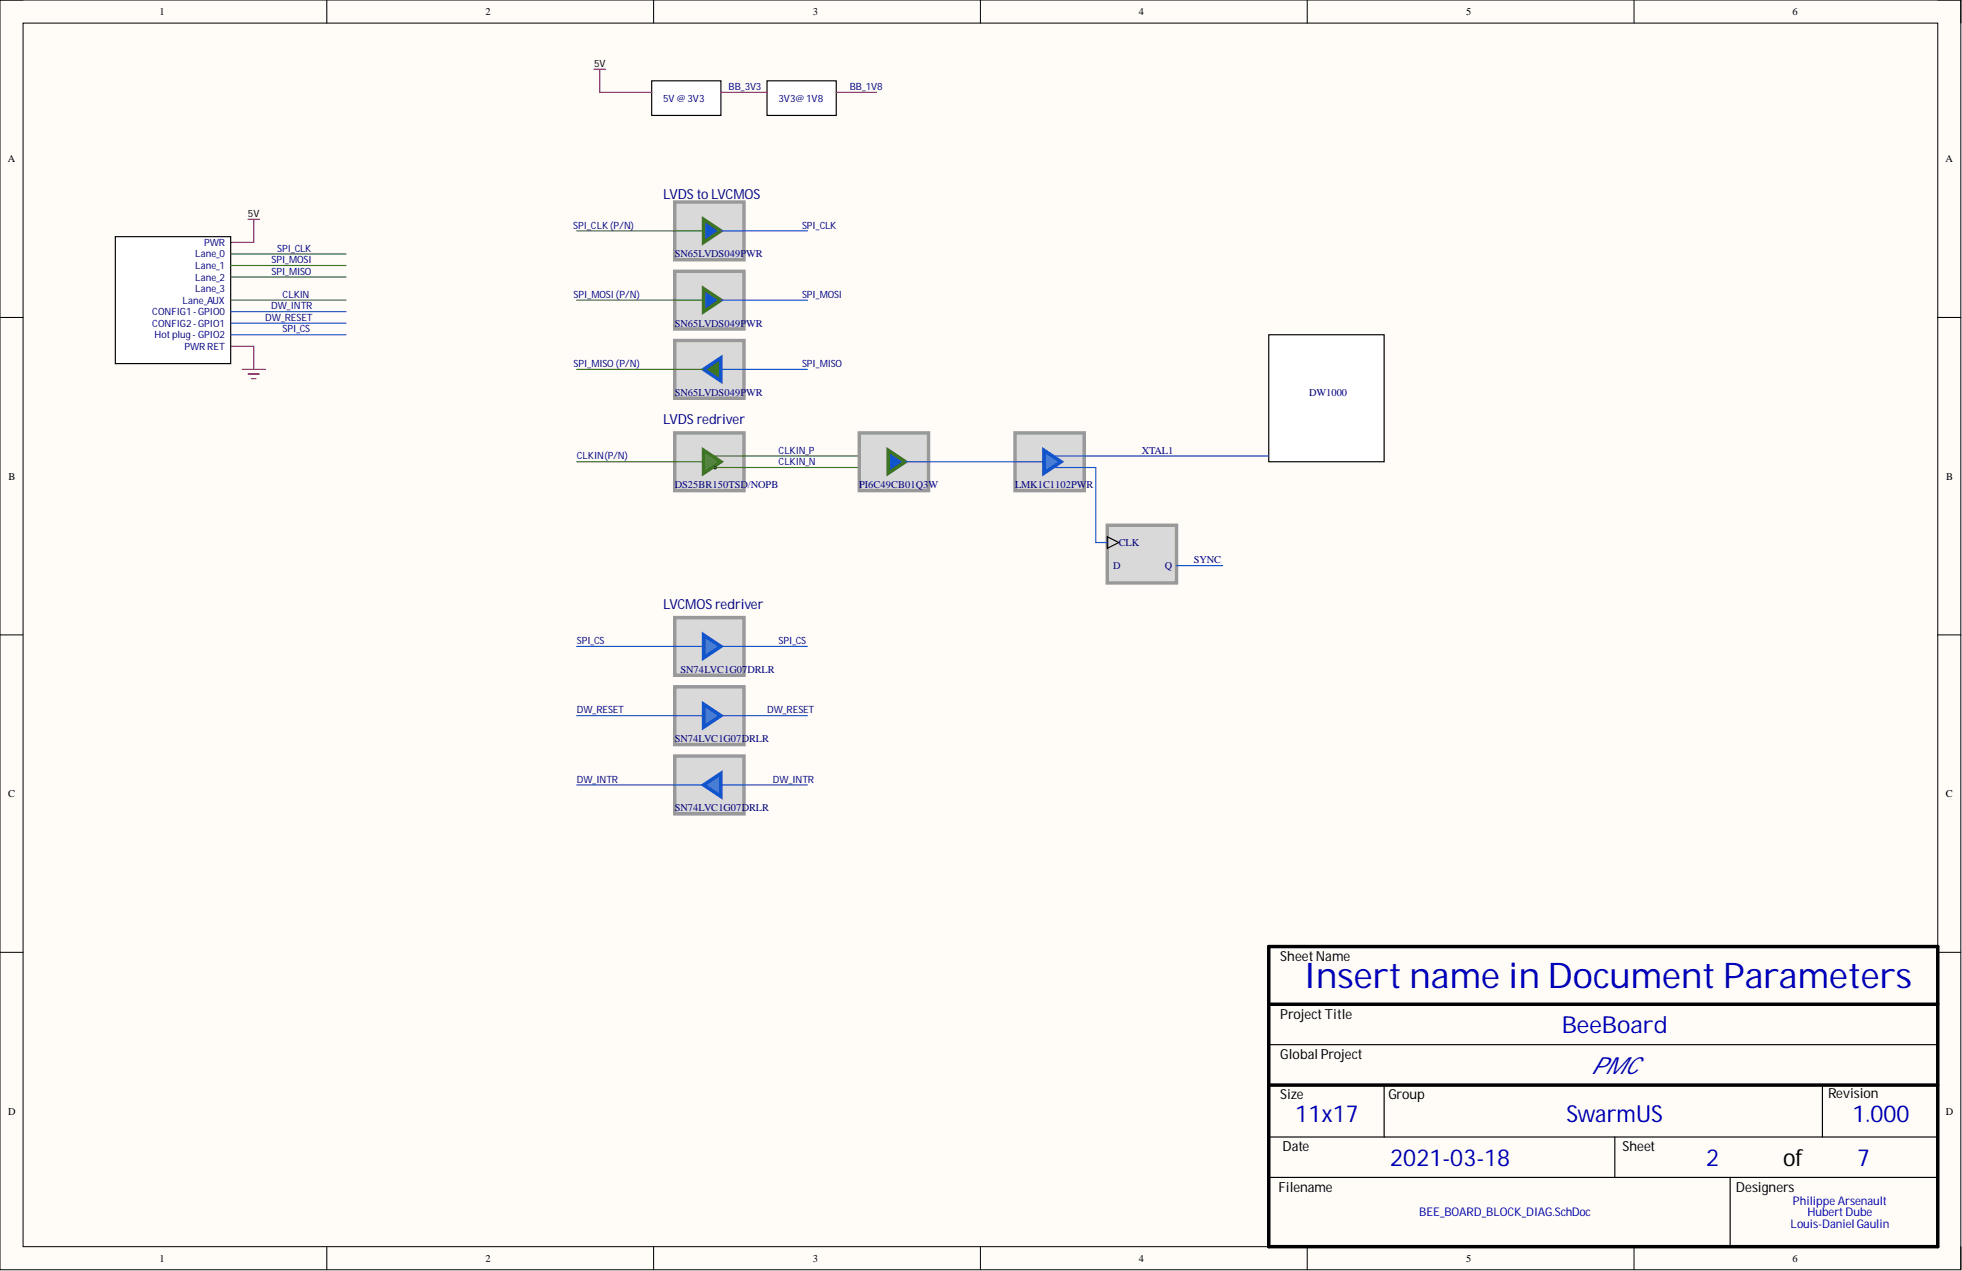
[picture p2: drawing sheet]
<svg xmlns="http://www.w3.org/2000/svg" width="431mm" height="279mm" viewBox="0 0 431 279" stroke-linecap="round" stroke-linejoin="round" font-family="sans-serif">
<path d="M0 0h431.2v279.1h-431.2z" fill-rule="evenodd" fill="#fffcf8"/>
<path d="M0 0h431.2v279.1h-431.2z" fill="none" stroke="#000" stroke-width=".22"/>
<path d="M5.1 5.1h421v269h-421z" fill-rule="evenodd" fill="#fffcf8"/>
<g fill="none" stroke="#000" stroke-width=".22">
<path d="M0 0h5.1M5.1 5.1h421v269h-421zM71.9 0v5.1M143.7 0v5.1M215.6 0v5.1M287.5 0v5.1M359.3 0v5.1M426.1 0h5.1v5.1M0 69.8h5.1M426.1 69.8h5.1M0 139.6h5.1M426.1 139.6h5.1"/>
<path d="M0 209.3h5.1M426.1 209.3h5.1M71.9 274.1v5M143.7 274.1v5M215.6 274.1v5M287.5 274.1v5M359.3 274.1v5M431.2 274.1v5"/>
</g>
<path d="M279 208.1h147.1v66h-147.1zM279 220.8h147.1M279 238.5h147.1" fill="none" stroke="#000" stroke-width=".76"/>
<path d="M279 229.6h147.1M304.4 238.5v11.4M400.8 238.5v11.4M279 249.9h147.1M279 258.8h147.1M355.1 249.9v8.9M380.5 258.8v15.3" fill="none" stroke="#000" stroke-width=".25"/>
<path d="M54.5 48.2h2.6M55.8 48.2v5.1h-5.1M50.7 76.1h5.1v5.1M53.3 81.2h5M54.5 82.2h2.6M55.3 83.2h1" fill="none" stroke="#f00" stroke-width=".25"/>
<path d="M25.4 52h25.3v27.9h-25.3z" fill-rule="evenodd" fill="#fff"/>
<path d="M25.4 52h25.3v27.9h-25.3z" fill="none" stroke="#000" stroke-width=".25"/>
<path d="M50.7 55.8h25.4M50.7 58.4h25.4M50.7 66h25.4" fill="none" stroke="#38761d" stroke-width=".25"/>
<path d="M50.7 68.5h25.4M50.7 73.6h25.4M50.7 71.1h25.4" fill="none" stroke="#15c" stroke-width=".25"/>
<path d="M148.4 44.4h15.2v12.7h-15.2z" fill-rule="evenodd" fill="#d9d9d9"/>
<path d="M148.4 44.4h15.2v12.7h-15.2z" fill="none" stroke="#999" stroke-width=".76"/>
<path d="M154.7 48.2l3.8 2.6-3.8 2.5z" fill="#15c"/>
<path d="M154.7 48.2l3.8 2.6-3.8 2.5z" fill="none" stroke="#38761d" stroke-width=".76"/>
<path d="M148.4 59.6h15.2v12.7h-15.2z" fill-rule="evenodd" fill="#d9d9d9"/>
<path d="M148.4 59.6h15.2v12.7h-15.2z" fill="none" stroke="#999" stroke-width=".76"/>
<path d="M154.7 63.4l3.8 2.6-3.8 2.5z" fill="#15c"/>
<path d="M154.7 63.4l3.8 2.6-3.8 2.5z" fill="none" stroke="#38761d" stroke-width=".76"/>
<path d="M126.8 66h27.9" fill="none" stroke="#38761d" stroke-width=".25"/>
<path d="M148.4 74.9h15.2v12.6h-15.2z" fill-rule="evenodd" fill="#d9d9d9"/>
<path d="M148.4 74.9h15.2v12.6h-15.2z" fill="none" stroke="#999" stroke-width=".76"/>
<path d="M154.7 81.2l3.8-2.5v5z" fill="#38761d"/>
<path d="M154.7 81.2l3.8-2.5v5z" fill="none" stroke="#15c" stroke-width=".76"/>
<path d="M126.8 50.8h27.9M50.7 60.9h25.4M126.8 81.2h27.9" fill="none" stroke="#38761d" stroke-width=".25"/>
<path d="M158.5 50.8h19M158.5 66h19M158.5 81.2h19" fill="none" stroke="#15c" stroke-width=".25"/>
<path d="M279 73.6h25.4v27.9h-25.4z" fill-rule="evenodd" fill="#fff"/>
<path d="M279 73.6h25.4v27.9h-25.4z" fill="none" stroke="#000" stroke-width=".25"/>
<path d="M148.4 135.8h15.2v12.6h-15.2z" fill-rule="evenodd" fill="#d9d9d9"/>
<path d="M148.4 135.8h15.2v12.6h-15.2z" fill="none" stroke="#999" stroke-width=".76"/>
<path d="M154.7 139.6l3.8 2.5-3.8 2.5z" fill="#3c78d8"/>
<path d="M154.7 139.6l3.8 2.5-3.8 2.5z" fill="none" stroke="#15c" stroke-width=".76"/>
<path d="M148.4 166.2h15.2v12.7h-15.2z" fill-rule="evenodd" fill="#d9d9d9"/>
<path d="M148.4 166.2h15.2v12.7h-15.2z" fill="none" stroke="#999" stroke-width=".76"/>
<path d="M154.7 172.6l3.8-2.6v5.1z" fill="#3c78d8"/>
<path d="M154.7 172.6l3.8-2.6v5.1z" fill="none" stroke="#15c" stroke-width=".76"/>
<path d="M148.4 151h15.2v12.7h-15.2z" fill-rule="evenodd" fill="#d9d9d9"/>
<path d="M148.4 151h15.2v12.7h-15.2z" fill="none" stroke="#999" stroke-width=".76"/>
<path d="M154.7 154.8l3.8 2.5-3.8 2.6z" fill="#3c78d8"/>
<path d="M154.7 154.8l3.8 2.5-3.8 2.6z" fill="none" stroke="#15c" stroke-width=".76"/>
<path d="M126.8 157.3h27.9M126.8 142.1h27.9M158.5 157.3h19M158.5 142.1h19M126.8 172.6h27.9M158.5 172.6h19" fill="none" stroke="#15c" stroke-width=".25"/>
<path d="M143.3 17.8h15.2v7.6h-15.2z" fill-rule="evenodd" fill="#fff"/>
<path d="M143.3 17.8h15.2v7.6h-15.2z" fill="none" stroke="#000" stroke-width=".25"/>
<path d="M168.7 17.8h15.2v7.6h-15.2z" fill-rule="evenodd" fill="#fff"/>
<path d="M168.7 17.8h15.2v7.6h-15.2z" fill="none" stroke="#000" stroke-width=".25"/>
<path d="M130.6 15.2h2.6M131.9 15.2v5.1h11.4M158.5 20.3h10.2M183.9 20.3h8.9" fill="none" stroke="#f00" stroke-width=".25"/>
<path d="M148.4 95.2h15.2v12.6h-15.2z" fill-rule="evenodd" fill="#d9d9d9"/>
<path d="M148.4 95.2h15.2v12.6h-15.2z" fill="none" stroke="#999" stroke-width=".76"/>
<path d="M154.7 99l3.8 2.5-3.8 2.5z" fill="#6aa84f"/>
<path d="M154.7 99l3.8 2.5-3.8 2.5z" fill="none" stroke="#38761d" stroke-width=".76"/>
<path d="M126.8 101.5h27.9M157.3 100.2h31.7M157.8 102.8h37.5" fill="none" stroke="#38761d" stroke-width=".25"/>
<circle cx="157.3" cy="102.8" r=".27" fill="none" stroke="#274e13" stroke-width=".25"/>
<path d="M189 95.2h15.2v12.6h-15.2z" fill-rule="evenodd" fill="#d9d9d9"/>
<path d="M189 95.2h15.2v12.6h-15.2z" fill="none" stroke="#999" stroke-width=".76"/>
<path d="M195.3 99l3.8 2.5-3.8 2.5z" fill="#15c"/>
<path d="M195.3 99l3.8 2.5-3.8 2.5z" fill="none" stroke="#38761d" stroke-width=".76"/>
<path d="M223.2 95.2h15.2v12.6h-15.2z" fill-rule="evenodd" fill="#d9d9d9"/>
<path d="M223.2 95.2h15.2v12.6h-15.2z" fill="none" stroke="#999" stroke-width=".76"/>
<path d="M229.5 99l3.9 2.5-3.9 2.5z" fill="#3c78d8"/>
<path d="M229.5 99l3.9 2.5-3.9 2.5z" fill="none" stroke="#15c" stroke-width=".76"/>
<path d="M199.1 101.5h30.4M232.1 100.2h46.9M232.1 102.8h8.9v16.5" fill="none" stroke="#15c" stroke-width=".25"/>
<path d="M243.5 115.5h15.2v12.6h-15.2z" fill-rule="evenodd" fill="#d9d9d9"/>
<path d="M243.5 115.5h15.2v12.6h-15.2z" fill="none" stroke="#999" stroke-width=".76"/>
<path d="M243.5 118l2.5 1.3-2.5 1.2z" fill="none" stroke="#000" stroke-width=".25"/>
<path d="M241 119.3h2.5M258.7 124.3h10.2" fill="none" stroke="#15c" stroke-width=".25"/>
<text font-size="7.8" fill="#0000bf" x="286.7" y="217.3">Insert name in Document Parameters</text>
<g font-size="5.2" fill="#0000bf">
<text x="343.4" y="227.1">BeeBoard</text>
<text x="349.9" y="236">PMC</text>
<text x="284.8" y="246.7">11x17</text>
<text x="344.4" y="246.7">SwarmUS</text>
<text x="407.3" y="246.7">1.000</text>
<text x="305.7" y="256.3">2021-03-18</text>
<text x="375.2" y="256.3">2</text>
<text x="408.4" y="256.3">7</text>
</g>
<text font-size="5.2" x="392.1" y="256.3">of</text>
<g font-size="3" fill="#000080">
<text x="145.8" y="43.7">LVDS to LVCMOS</text>
<text x="145.8" y="93.2">LVDS redriver</text>
<text x="145.8" y="133.8">LVCMOS redriver</text>
</g>
<g font-size="3">
<text x="281.5" y="211.2">SheetName</text>
<text x="281.5" y="223.9">Project Title</text>
<text x="281.5" y="232.8">Global Project</text>
<text x="281.5" y="241.7">Size</text>
<text x="305.3" y="241.7">Group</text>
<text x="402" y="241.4">Revision</text>
<text x="282" y="253.1">Date</text>
<text x="356.8" y="253.1">Sheet</text>
<text x="281.1" y="262">Filename</text>
<text x="381.7" y="262">Designers</text>
</g>
<g font-size="2.6" fill="#0000bf">
<text x="312.1" y="267.4">BEE_BOARD_BLOCK_DIAG.SchDoc</text>
<text x="393.7" y="269.9">Louis-DanielGaulin</text>
<text x="394.2" y="264.8">Philippe Arsenault</text>
<text x="397.5" y="267.4">Hubert Dube</text>
</g>
<g font-size="2.3">
<text x="35.1" y="3.3">1</text>
<text x="106.8" y="3.3">2</text>
<text x="178.7" y="3.3">3</text>
<text x="250.4" y="3.3">4</text>
<text x="322.4" y="3.3">5</text>
<text x="394.2" y="3.3">6</text>
<text x="1.7" y="35.7">A</text>
<text x="427.8" y="35.7">A</text>
<text x="1.9" y="105.5">B</text>
<text x="428" y="105.5">B</text>
<text x="1.8" y="175.3">C</text>
<text x="427.9" y="175.3">C</text>
<text x="1.8" y="245">D</text>
<text x="427.9" y="245">D</text>
<text x="35.1" y="277.4">1</text>
<text x="106.8" y="277.4">2</text>
<text x="178.7" y="277.4">3</text>
<text x="250.4" y="277.4">4</text>
<text x="322.4" y="277.4">5</text>
<text x="394.2" y="277.4">6</text>
</g>
<g font-size="2.3" fill="#000080">
<text x="148.4" y="56.6">SN65LVDS049PWR</text>
<text x="148.4" y="71.8">SN65LVDS049PWR</text>
<text x="148.4" y="87">SN65LVDS049PWR</text>
<text x="287.9" y="87">DW1000</text>
<text x="251.1" y="99.7">XTAL1</text>
<text x="148.4" y="107.3">DS25BR150TSD/NOPB</text>
<text x="189" y="107.3">PI6C49CB01Q3</text>
<text x="204.2" y="107.3">W</text>
<text x="223.2" y="107.3">LMK1C1102PW</text>
<text x="238.9" y="107.3">R</text>
<text x="244.8" y="125.1">D</text>
<text x="246" y="120">CLK</text>
<text x="256.2" y="125.1">Q</text>
<text x="262.5" y="123.8">SYNC</text>
<text x="149.6" y="147.9">SN74LVC1G07DRLR</text>
<text x="148.4" y="163.2">SN74LVC1G07DRLR</text>
<text x="148.4" y="178.4">SN74LVC1G07DRLR</text>
</g>
<g font-size="2.2">
<text x="130.6" y="14.7">5V</text>
<text x="54.5" y="47.7">5V</text>
</g>
<g font-size="2.2" fill="#000080">
<text x="145.8" y="22.3">5V @ 3V3</text>
<text x="160.2" y="19.8">BB_3V3</text>
<text x="171.2" y="22.3">3V3@ 1V8</text>
<text x="186.8" y="19.8">BB_1V8</text>
<text x="126.1" y="50.2">SPI_CLK(P/N)</text>
<text x="176.4" y="50.2">SPI_CLK</text>
<text x="42.9" y="56.6">Lane_0</text>
<text x="42.9" y="59.1">Lane_1</text>
<text x="44.9" y="54.1">PWR</text>
<text x="59.7" y="57.9">SPI_MOSI</text>
<text x="61" y="55.3">SPI_CLK</text>
<text x="42.9" y="61.7">Lane_2</text>
<text x="42.9" y="64.2">Lane_3</text>
<text x="59.7" y="60.4">SPI_MISO</text>
<text x="62.1" y="65.5">CLKIN</text>
<text x="126.1" y="65.5">SPI_MOSI(P/N)</text>
<text x="176.4" y="65.5">SPI_MOSI</text>
<text x="33.5" y="69.3">CONFIG1-GPIO0</text>
<text x="33.5" y="71.8">CONFIG2-GPIO1</text>
<text x="40.2" y="66.7">Lane_AUX</text>
<text x="58.3" y="70.5">DW_RESET</text>
<text x="59.6" y="68">DW_INTR</text>
<text x="34" y="74.4">Hot plug - GPIO2</text>
<text x="40.6" y="76.9">PWR RET</text>
<text x="62.1" y="73.1">SPI_CS</text>
<text x="126.1" y="80.7">SPI_MISO (P/N)</text>
<text x="176.4" y="80.7">SPI_MISO</text>
<text x="126.8" y="101">CLKIN(P/N)</text>
<text x="171.2" y="99.7">CLKIN_P</text>
<text x="171.2" y="102.3">CLKIN_N</text>
<text x="126.8" y="141.6">SPI_CS</text>
<text x="171.2" y="141.6">SPI_CS</text>
<text x="126.8" y="156.8">DW_RESET</text>
<text x="168.7" y="156.8">DW_RESET</text>
<text x="126.8" y="172">DW_INTR</text>
<text x="169.9" y="172">DW_INTR</text>
</g>
</svg>
